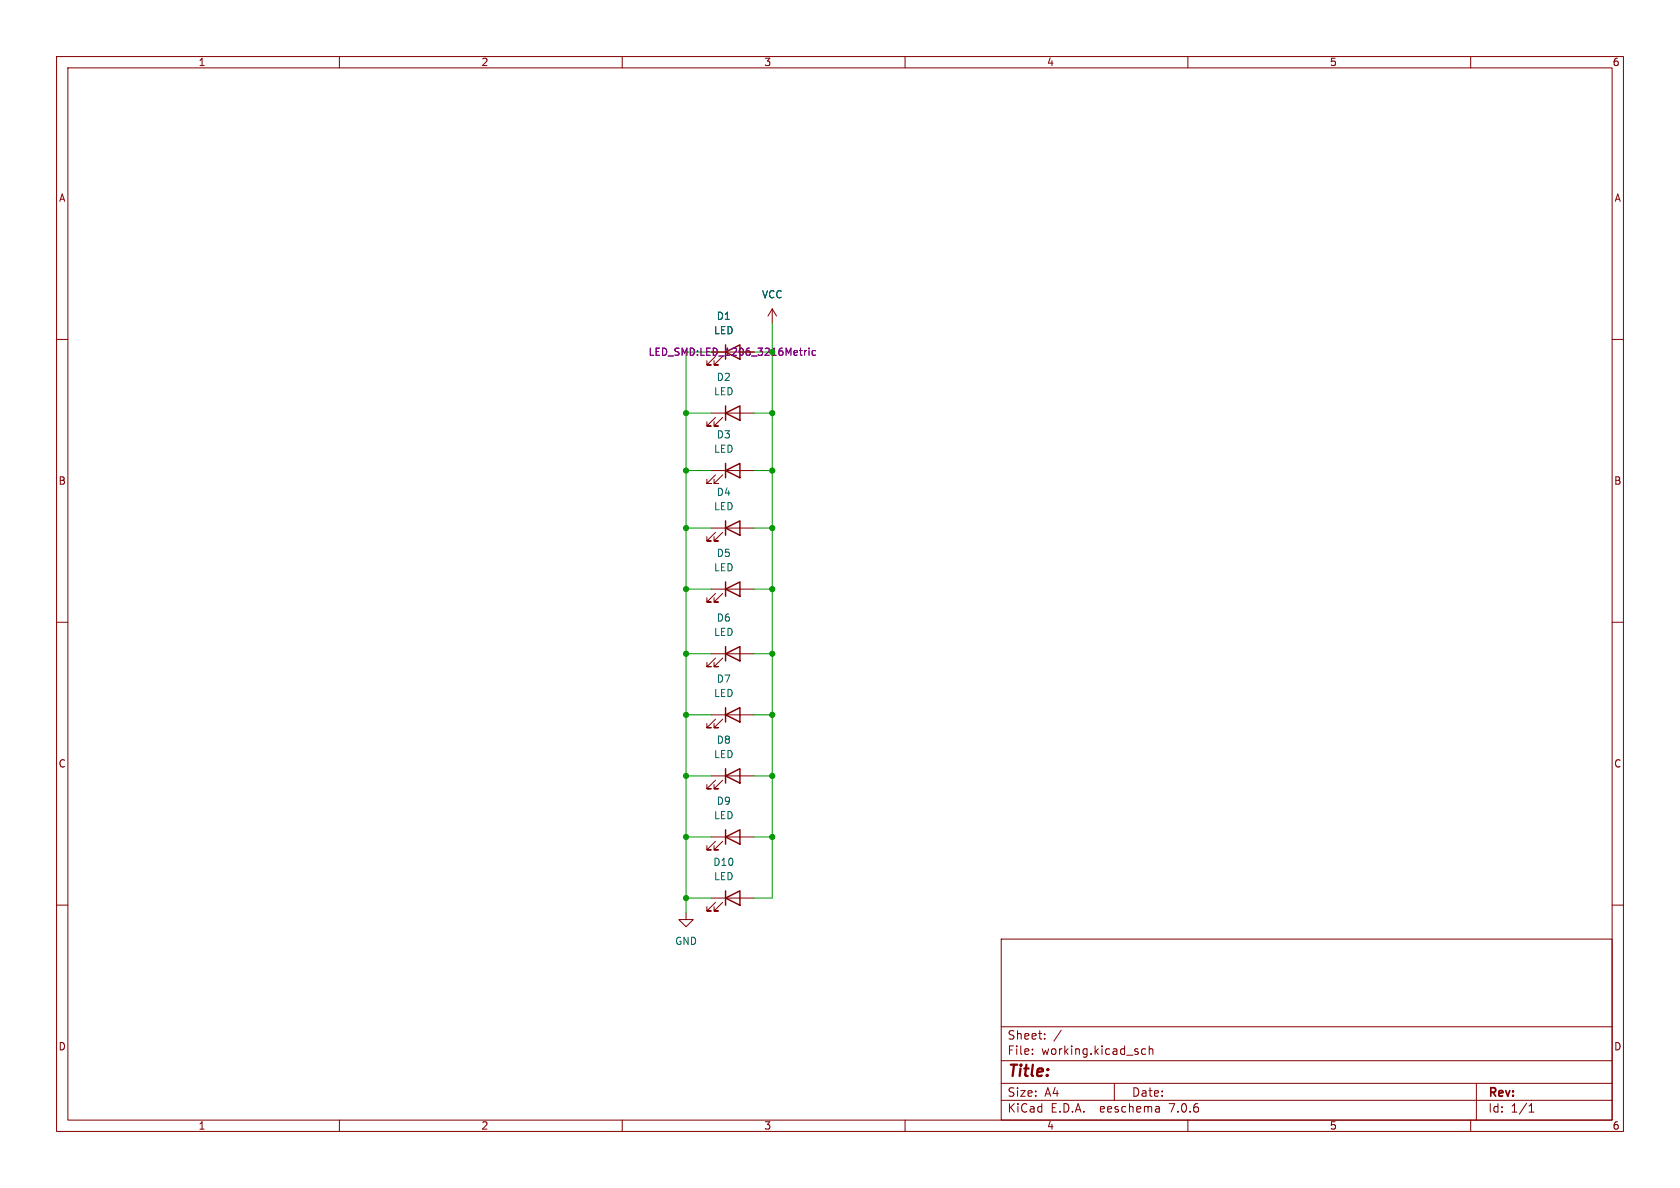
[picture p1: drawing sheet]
(kicad_sch (version 20230121) (generator eeschema)

 (paper "A4")

 (lib_symbols
  (symbol "Device:LED" (pin_numbers hide) (pin_names (offset 1.016) hide) (in_bom yes) (on_board yes)
   (property "Reference" "D" (at 0 2.54 0) (effects (font (size 1.27 1.27))))
   (property "Value" "LED" (at 0 -2.54 0) (effects (font (size 1.27 1.27))))
   (property "Footprint" "" (at 0 0 0) (effects (font (size 1.27 1.27)) hide))
   (property "Datasheet" "~" (at 0 0 0) (effects (font (size 1.27 1.27)) hide))
   (symbol "LED_0_1"
    (polyline (pts (xy -1.27 -1.27) (xy -1.27 1.27)) (stroke (width 0.254) (type default)) (fill (type none)))
    (polyline (pts (xy -1.27 0) (xy 1.27 0)) (stroke (width 0) (type default)) (fill (type none)))
    (polyline (pts (xy 1.27 -1.27) (xy 1.27 1.27) (xy -1.27 0) (xy 1.27 -1.27)) (stroke (width 0.254) (type default)) (fill (type none)))
    (polyline (pts (xy -3.048 -0.762) (xy -4.572 -2.286) (xy -3.81 -2.286) (xy -4.572 -2.286) (xy -4.572 -1.524)) (stroke (width 0) (type default)) (fill (type none)))
    (polyline (pts (xy -1.778 -0.762) (xy -3.302 -2.286) (xy -2.54 -2.286) (xy -3.302 -2.286) (xy -3.302 -1.524)) (stroke (width 0) (type default)) (fill (type none))))
   (symbol "LED_1_1"
    (pin passive line (at -3.81 0 0) (length 2.54) (name "K" (effects (font (size 1.27 1.27)))) (number "1" (effects (font (size 1.27 1.27)))))
    (pin passive line (at 3.81 0 180) (length 2.54) (name "A" (effects (font (size 1.27 1.27)))) (number "2" (effects (font (size 1.27 1.27)))))))
  (symbol "power:GND" (power) (pin_names (offset 0)) (in_bom yes) (on_board yes)
   (property "Reference" "#PWR" (at 0 -6.35 0) (effects (font (size 1.27 1.27)) hide))
   (property "Value" "GND" (at 0 -3.81 0) (effects (font (size 1.27 1.27))))
   (property "Footprint" "" (at 0 0 0) (effects (font (size 1.27 1.27)) hide))
   (property "Datasheet" "" (at 0 0 0) (effects (font (size 1.27 1.27)) hide))
   (symbol "GND_0_1"
    (polyline (pts (xy 0 0) (xy 0 -1.27) (xy 1.27 -1.27) (xy 0 -2.54) (xy -1.27 -1.27) (xy 0 -1.27)) (stroke (width 0) (type default)) (fill (type none))))
   (symbol "GND_1_1"
    (pin power_in line (at 0 0 270) (length 0) hide (name "GND" (effects (font (size 1.27 1.27)))) (number "1" (effects (font (size 1.27 1.27)))))))
  (symbol "power:VCC" (power) (pin_names (offset 0)) (in_bom yes) (on_board yes)
   (property "Reference" "#PWR" (at 0 -3.81 0) (effects (font (size 1.27 1.27)) hide))
   (property "Value" "VCC" (at 0 3.81 0) (effects (font (size 1.27 1.27))))
   (property "Footprint" "" (at 0 0 0) (effects (font (size 1.27 1.27)) hide))
   (property "Datasheet" "" (at 0 0 0) (effects (font (size 1.27 1.27)) hide))
   (symbol "VCC_0_1"
    (polyline (pts (xy -0.762 1.27) (xy 0 2.54)) (stroke (width 0) (type default)) (fill (type none)))
    (polyline (pts (xy 0 0) (xy 0 2.54)) (stroke (width 0) (type default)) (fill (type none)))
    (polyline (pts (xy 0 2.54) (xy 0.762 1.27)) (stroke (width 0) (type default)) (fill (type none))))
   (symbol "VCC_1_1"
    (pin power_in line (at 0 0 90) (length 0) hide (name "VCC" (effects (font (size 1.27 1.27)))) (number "1" (effects (font (size 1.27 1.27))))))))

 (junction (at 136.525 93.345) (diameter 0) (color 0 0 0 0))
 (junction (at 136.525 126.365) (diameter 0) (color 0 0 0 0))
 (junction (at 121.285 104.14) (diameter 0) (color 0 0 0 0))
 (junction (at 136.525 115.57) (diameter 0) (color 0 0 0 0))
 (junction (at 121.285 83.185) (diameter 0) (color 0 0 0 0))
 (junction (at 121.285 93.345) (diameter 0) (color 0 0 0 0))
 (junction (at 136.525 104.14) (diameter 0) (color 0 0 0 0))
 (junction (at 121.285 158.75) (diameter 0) (color 0 0 0 0))
 (junction (at 136.525 137.16) (diameter 0) (color 0 0 0 0))
 (junction (at 121.285 115.57) (diameter 0) (color 0 0 0 0))
 (junction (at 121.285 147.955) (diameter 0) (color 0 0 0 0))
 (junction (at 121.285 73.025) (diameter 0) (color 0 0 0 0))
 (junction (at 136.525 62.23) (diameter 0) (color 0 0 0 0))
 (junction (at 121.285 126.365) (diameter 0) (color 0 0 0 0))
 (junction (at 121.285 137.16) (diameter 0) (color 0 0 0 0))
 (junction (at 136.525 83.185) (diameter 0) (color 0 0 0 0))
 (junction (at 136.525 147.955) (diameter 0) (color 0 0 0 0))
 (junction (at 136.525 73.025) (diameter 0) (color 0 0 0 0))

 (wire (pts (xy 136.525 62.23) (xy 136.525 73.025)) (stroke (width 0) (type default)))
 (wire (pts (xy 133.35 93.345) (xy 136.525 93.345)) (stroke (width 0) (type default)))
 (wire (pts (xy 125.73 158.75) (xy 121.285 158.75)) (stroke (width 0) (type default)))
 (wire (pts (xy 121.285 104.14) (xy 121.285 115.57)) (stroke (width 0) (type default)))
 (wire (pts (xy 121.285 147.955) (xy 121.285 158.75)) (stroke (width 0) (type default)))
 (wire (pts (xy 133.35 147.955) (xy 136.525 147.955)) (stroke (width 0) (type default)))
 (wire (pts (xy 133.35 115.57) (xy 136.525 115.57)) (stroke (width 0) (type default)))
 (wire (pts (xy 125.73 93.345) (xy 121.285 93.345)) (stroke (width 0) (type default)))
 (wire (pts (xy 125.73 147.955) (xy 121.285 147.955)) (stroke (width 0) (type default)))
 (wire (pts (xy 136.525 104.14) (xy 136.525 115.57)) (stroke (width 0) (type default)))
 (wire (pts (xy 133.35 137.16) (xy 136.525 137.16)) (stroke (width 0) (type default)))
 (wire (pts (xy 133.35 126.365) (xy 136.525 126.365)) (stroke (width 0) (type default)))
 (wire (pts (xy 121.285 62.23) (xy 121.285 73.025)) (stroke (width 0) (type default)))
 (wire (pts (xy 136.525 93.345) (xy 136.525 104.14)) (stroke (width 0) (type default)))
 (wire (pts (xy 136.525 57.15) (xy 136.525 62.23)) (stroke (width 0) (type default)))
 (wire (pts (xy 125.73 104.14) (xy 121.285 104.14)) (stroke (width 0) (type default)))
 (wire (pts (xy 133.35 73.025) (xy 136.525 73.025)) (stroke (width 0) (type default)))
 (wire (pts (xy 136.525 147.955) (xy 136.525 158.75)) (stroke (width 0) (type default)))
 (wire (pts (xy 121.285 158.75) (xy 121.285 161.29)) (stroke (width 0) (type default)))
 (wire (pts (xy 121.285 126.365) (xy 121.285 137.16)) (stroke (width 0) (type default)))
 (wire (pts (xy 136.525 83.185) (xy 136.525 93.345)) (stroke (width 0) (type default)))
 (wire (pts (xy 136.525 115.57) (xy 136.525 126.365)) (stroke (width 0) (type default)))
 (wire (pts (xy 121.285 83.185) (xy 121.285 93.345)) (stroke (width 0) (type default)))
 (wire (pts (xy 125.73 137.16) (xy 121.285 137.16)) (stroke (width 0) (type default)))
 (wire (pts (xy 125.73 62.23) (xy 121.285 62.23)) (stroke (width 0) (type default)))
 (wire (pts (xy 121.285 115.57) (xy 121.285 126.365)) (stroke (width 0) (type default)))
 (wire (pts (xy 121.285 93.345) (xy 121.285 104.14)) (stroke (width 0) (type default)))
 (wire (pts (xy 133.35 62.23) (xy 136.525 62.23)) (stroke (width 0) (type default)))
 (wire (pts (xy 125.73 126.365) (xy 121.285 126.365)) (stroke (width 0) (type default)))
 (wire (pts (xy 125.73 115.57) (xy 121.285 115.57)) (stroke (width 0) (type default)))
 (wire (pts (xy 133.35 83.185) (xy 136.525 83.185)) (stroke (width 0) (type default)))
 (wire (pts (xy 136.525 126.365) (xy 136.525 137.16)) (stroke (width 0) (type default)))
 (wire (pts (xy 121.285 137.16) (xy 121.285 147.955)) (stroke (width 0) (type default)))
 (wire (pts (xy 125.73 83.185) (xy 121.285 83.185)) (stroke (width 0) (type default)))
 (wire (pts (xy 133.35 158.75) (xy 136.525 158.75)) (stroke (width 0) (type default)))
 (wire (pts (xy 121.285 73.025) (xy 121.285 83.185)) (stroke (width 0) (type default)))
 (wire (pts (xy 133.35 104.14) (xy 136.525 104.14)) (stroke (width 0) (type default)))
 (wire (pts (xy 136.525 73.025) (xy 136.525 83.185)) (stroke (width 0) (type default)))
 (wire (pts (xy 136.525 137.16) (xy 136.525 147.955)) (stroke (width 0) (type default)))
 (wire (pts (xy 125.73 73.025) (xy 121.285 73.025)) (stroke (width 0) (type default)))

 (symbol (lib_id "Device:LED") (at 129.54 158.75 0) (unit 1) (in_bom yes) (on_board yes) (dnp no)
  (property "Reference" "D10" (at 127.9525 152.4 0) (effects (font (size 1.27 1.27))))
  (property "Value" "LED" (at 127.9525 154.94 0) (effects (font (size 1.27 1.27))))
  (property "Footprint" "LED_SMD:LED_1206_3216Metric" (at 129.54 158.75 0) (effects (font (size 1.27 1.27)) hide))
  (property "Datasheet" "~" (at 129.54 158.75 0) (effects (font (size 1.27 1.27)) hide)) (pin "1") (pin "2"))

 (symbol (lib_id "Device:LED") (at 129.54 147.955 0) (unit 1) (in_bom yes) (on_board yes) (dnp no)
  (property "Reference" "D9" (at 127.9525 141.605 0) (effects (font (size 1.27 1.27))))
  (property "Value" "LED" (at 127.9525 144.145 0) (effects (font (size 1.27 1.27))))
  (property "Footprint" "LED_SMD:LED_1206_3216Metric" (at 129.54 147.955 0) (effects (font (size 1.27 1.27)) hide))
  (property "Datasheet" "~" (at 129.54 147.955 0) (effects (font (size 1.27 1.27)) hide)) (pin "1") (pin "2"))

 (symbol (lib_id "Device:LED") (at 129.54 62.23 0) (unit 1) (in_bom yes) (on_board yes) (dnp no)
  (property "Reference" "D1" (at 127.9525 55.88 0) (effects (font (size 1.27 1.27))))
  (property "Value" "LED" (at 127.9525 58.42 0) (effects (font (size 1.27 1.27))))
  (property "Footprint" "LED_SMD:LED_1206_3216Metric" (at 129.54 62.23 0) (effects (font (size 1.27 1.27))))
  (property "Datasheet" "~" (at 129.54 62.23 0) (effects (font (size 1.27 1.27)) hide)) (pin "1") (pin "2"))

 (symbol (lib_id "Device:LED") (at 129.54 93.345 0) (unit 1) (in_bom yes) (on_board yes) (dnp no)
  (property "Reference" "D4" (at 127.9525 86.995 0) (effects (font (size 1.27 1.27))))
  (property "Value" "LED" (at 127.9525 89.535 0) (effects (font (size 1.27 1.27))))
  (property "Footprint" "LED_SMD:LED_1206_3216Metric" (at 129.54 93.345 0) (effects (font (size 1.27 1.27)) hide))
  (property "Datasheet" "~" (at 129.54 93.345 0) (effects (font (size 1.27 1.27)) hide)) (pin "1") (pin "2"))

 (symbol (lib_id "Device:LED") (at 129.54 83.185 0) (unit 1) (in_bom yes) (on_board yes) (dnp no)
  (property "Reference" "D3" (at 127.9525 76.835 0) (effects (font (size 1.27 1.27))))
  (property "Value" "LED" (at 127.9525 79.375 0) (effects (font (size 1.27 1.27))))
  (property "Footprint" "LED_SMD:LED_1206_3216Metric" (at 129.54 83.185 0) (effects (font (size 1.27 1.27)) hide))
  (property "Datasheet" "~" (at 129.54 83.185 0) (effects (font (size 1.27 1.27)) hide)) (pin "1") (pin "2"))

 (symbol (lib_id "Device:LED") (at 129.54 115.57 0) (unit 1) (in_bom yes) (on_board yes) (dnp no)
  (property "Reference" "D6" (at 127.9525 109.22 0) (effects (font (size 1.27 1.27))))
  (property "Value" "LED" (at 127.9525 111.76 0) (effects (font (size 1.27 1.27))))
  (property "Footprint" "LED_SMD:LED_1206_3216Metric" (at 129.54 115.57 0) (effects (font (size 1.27 1.27)) hide))
  (property "Datasheet" "~" (at 129.54 115.57 0) (effects (font (size 1.27 1.27)) hide)) (pin "1") (pin "2"))

 (symbol (lib_id "power:GND") (at 121.285 161.29 0) (unit 1) (in_bom yes) (on_board yes) (dnp no) (fields_autoplaced)
  (property "Reference" "#PWR01" (at 121.285 167.64 0) (effects (font (size 1.27 1.27)) hide))
  (property "Value" "GND" (at 121.285 166.37 0) (effects (font (size 1.27 1.27))))
  (property "Footprint" "" (at 121.285 161.29 0) (effects (font (size 1.27 1.27)) hide))
  (property "Datasheet" "" (at 121.285 161.29 0) (effects (font (size 1.27 1.27)) hide)) (pin "1"))

 (symbol (lib_id "Device:LED") (at 129.54 126.365 0) (unit 1) (in_bom yes) (on_board yes) (dnp no)
  (property "Reference" "D7" (at 127.9525 120.015 0) (effects (font (size 1.27 1.27))))
  (property "Value" "LED" (at 127.9525 122.555 0) (effects (font (size 1.27 1.27))))
  (property "Footprint" "LED_SMD:LED_1206_3216Metric" (at 129.54 126.365 0) (effects (font (size 1.27 1.27)) hide))
  (property "Datasheet" "~" (at 129.54 126.365 0) (effects (font (size 1.27 1.27)) hide)) (pin "1") (pin "2"))

 (symbol (lib_id "power:VCC") (at 136.525 57.15 0) (unit 1) (in_bom yes) (on_board yes) (dnp no) (fields_autoplaced)
  (property "Reference" "#PWR02" (at 136.525 60.96 0) (effects (font (size 1.27 1.27)) hide))
  (property "Value" "VCC" (at 136.525 52.07 0) (effects (font (size 1.27 1.27))))
  (property "Footprint" "" (at 136.525 57.15 0) (effects (font (size 1.27 1.27)) hide))
  (property "Datasheet" "" (at 136.525 57.15 0) (effects (font (size 1.27 1.27)) hide)) (pin "1"))

 (symbol (lib_id "Device:LED") (at 129.54 137.16 0) (unit 1) (in_bom yes) (on_board yes) (dnp no)
  (property "Reference" "D8" (at 127.9525 130.81 0) (effects (font (size 1.27 1.27))))
  (property "Value" "LED" (at 127.9525 133.35 0) (effects (font (size 1.27 1.27))))
  (property "Footprint" "LED_SMD:LED_1206_3216Metric" (at 129.54 137.16 0) (effects (font (size 1.27 1.27)) hide))
  (property "Datasheet" "~" (at 129.54 137.16 0) (effects (font (size 1.27 1.27)) hide)) (pin "1") (pin "2"))

 (symbol (lib_id "Device:LED") (at 129.54 104.14 0) (unit 1) (in_bom yes) (on_board yes) (dnp no)
  (property "Reference" "D5" (at 127.9525 97.79 0) (effects (font (size 1.27 1.27))))
  (property "Value" "LED" (at 127.9525 100.33 0) (effects (font (size 1.27 1.27))))
  (property "Footprint" "LED_SMD:LED_1206_3216Metric" (at 129.54 104.14 0) (effects (font (size 1.27 1.27)) hide))
  (property "Datasheet" "~" (at 129.54 104.14 0) (effects (font (size 1.27 1.27)) hide)) (pin "1") (pin "2"))

 (symbol (lib_id "Device:LED") (at 129.54 73.025 0) (unit 1) (in_bom yes) (on_board yes) (dnp no)
  (property "Reference" "D2" (at 127.9525 66.675 0) (effects (font (size 1.27 1.27))))
  (property "Value" "LED" (at 127.9525 69.215 0) (effects (font (size 1.27 1.27))))
  (property "Footprint" "LED_SMD:LED_1206_3216Metric" (at 129.54 73.025 0) (effects (font (size 1.27 1.27)) hide))
  (property "Datasheet" "~" (at 129.54 73.025 0) (effects (font (size 1.27 1.27)) hide)) (pin "1") (pin "2"))

 (sheet_instances (path "" (page "1"))))
